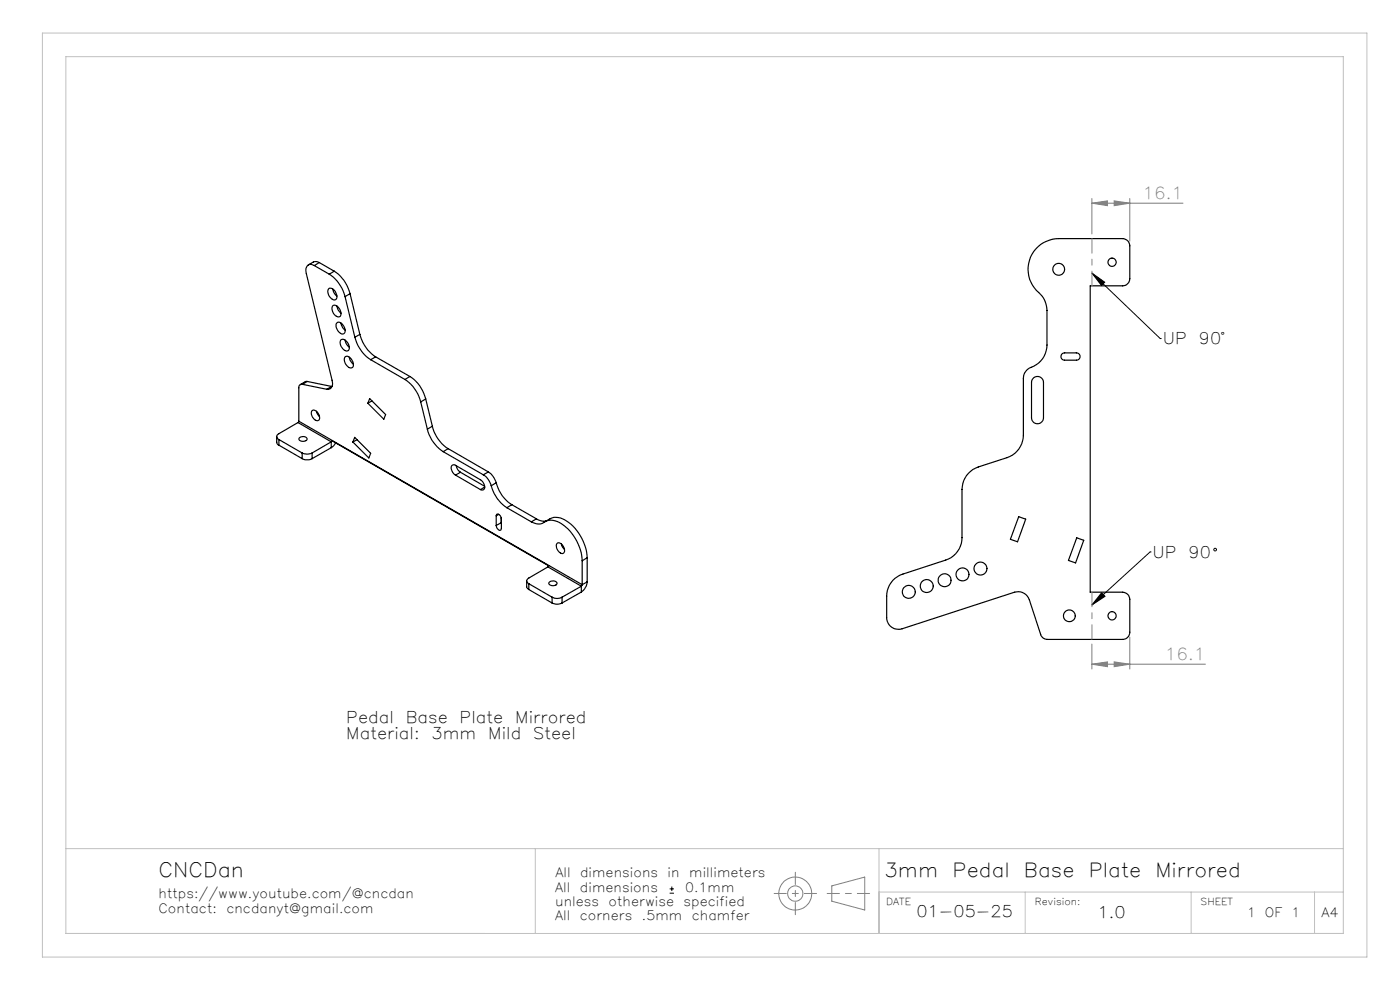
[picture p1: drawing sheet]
<svg xmlns="http://www.w3.org/2000/svg" width="297mm" height="210mm" viewBox="0 0 297 210" stroke-linecap="round" stroke-linejoin="round" font-family="sans-serif">
<g fill="none" stroke="#000" stroke-width=".25">
<path d="M66.7 56.3a1.13 1.13 0 0 0-1.4 0 1.13 1.13 0 0 0-.4 1.3l5.5 23.1a1.26 1.26 0 0 1-1.1 1.9M66.7 56.3l3.1 1.9M67.7 55.7l-.6-.2h-.5l-1.2 .7M67.7 55.7l-1 .6M67.7 55.7l3.2 1.8M69.8 58.2a8.2 8.2 0 0 1 3.4 4.7M70.9 57.5a7.8 7.8 0 0 1 3.4 4.8M70.9 57.5l-1.1 .7M220.2 52.3a6.8 6.8 0 0 1 4.4-1.7h13.6a1.57 1.57 0 0 1 1.5 1.5v7a1.57 1.57 0 0 1-1.5 1.5h-6.9v65h6.9a1.57 1.57 0 0 1 1.5 1.5v7a1.57 1.57 0 0 1-1.5 1.5h-16a1.43 1.43 0 0 1-1.4-1l-2.4-7.4a2.54 2.54 0 0 0-3.2-1.6l-23.8 7.8a2.51 2.51 0 0 1-3.3-2.4v-4.5a4.9 4.9 0 0 1 3.5-4.7l9-3a5 5 0 0 0 3.5-4.8v-10.2a5 5 0 0 1 3.4-4.7l6.1-2a5 5 0 0 0 3.5-4.8v-12a2.72 2.72 0 0 1 2.2-2.6 5 5 0 0 0 2.8-4.5v-7.3a5.3 5.3 0 0 0-2.2-4.3 6.5 6.5 0 0 1 .3-9.3zM69.7 61.2a1.54 1.54 0 0 1 1.7 2.2l-.1 .1a1.53 1.53 0 0 1-1.8-1.7zM70.6 61.3l.2 .7 .7 .8M70.6 64.8a1.5 1.5 0 0 1 1.8 1.8 .65 .65 0 0 1-.5 .6 .65 .65 0 0 1-.7-.3 1.77 1.77 0 0 1-.6-2.1z"/>
<path d="M71.5 64.9l.3 1 .6 .5M71.5 68.5a1.17 1.17 0 0 1 1.5 .8 .85 .85 0 0 1 .3 1 .85 .85 0 0 1-.8 .5 2.04 2.04 0 0 1-1.1-2.2zM72.4 72.1a1.54 1.54 0 0 1 1.7 1.7 .65 .65 0 0 1-.4 .6 .65 .65 0 0 1-.8-.2 1.72 1.72 0 0 1-.5-2.1zM72.4 68.5l.3 1 .5 .6M73.2 62.9l2.1 8.6M73.2 75.7a1.5 1.5 0 0 1 1.8 1.7 .7 .7 0 0 1-.6 .7 .7 .7 0 0 1-.8-.5 1.56 1.56 0 0 1-.4-1.9zM73.2 72.1l.2 .7 .7 .9M74.1 75.8l.2 .7 .7 .7M74.3 62.3l-1.1 .6M74.3 62.3l2 8.6M75.3 71.5a8.2 8.2 0 0 0 3.3 4.8M76.3 70.9a8.2 8.2 0 0 0 3.4 4.8"/>
<path d="M76.3 70.9l-1 .6M78.6 76.3l7.3 4.2M79.7 75.7l-1.1 .6M79.7 75.7l7.3 4.2M87 79.9a7.8 7.8 0 0 1 3.3 4.7M87 79.9l-1.1 .6M225.4 75l.4-.1h2.6a.78 .78 0 0 1 .7 .7 .78 .78 0 0 1-.7 .8h-2.6a.78 .78 0 0 1-.7-.5 .78 .78 0 0 1 .3-.9zM58.7 92.6v1.4l.5 .4M59.2 94.4l4.9 2.9M59.2 93.2l4.9 2.9M59.2 93.2v1.2M63.2 89.6l-4 2.4a.64 .64 0 0 0-.5 .6 .64 .64 0 0 0 .5 .6"/>
<path d="M63.2 89.6l7.1 4.1M63.4 89.4l-.2 .2M63.4 89.4l60.1 34.6M63.5 92.9a.95 .95 0 0 1 1.6 .3 1.09 1.09 0 0 1-1.7 0zM64.1 96.1a2.39 2.39 0 0 0 2.1 0M64.1 97.3a2.39 2.39 0 0 0 2.1 0M64.1 96.1v1.2M64.1 81.5a.63 .63 0 0 0-.7 .8v7.1M64.1 81.5l5.2 1.1M65.2 80.9l-.4 .1-1.1 .6M65.2 80.9l-1.1 .6M65.2 80.9l5.2 1.1"/>
<path d="M66.1 87.2a.96 .96 0 0 1 1.5 .6 .78 .78 0 0 1 .3 .9 .78 .78 0 0 1-.8 .5 1.68 1.68 0 0 1-1-2zM66.2 96.1v1.2M67.1 87.2l.7 1.2M70.3 93.7l.1-.2 46 26.5-.2 .3M70.3 93.7l-4.1 2.4M70.3 93.7v1.3M70.3 95l-4.1 2.3M70.4 82l-1.1 .6M70.4 82h.1M71.2 93.9l-.4 .6-.5 .5M75.2 92.8l3.4 3.4-.4 .9-3.3-3.3zM75.7 93.3l-.8 .5"/>
<path d="M78.4 84.6l3.4 3.3-.4 1-3.4-3.4zM78.9 85l-.9 .5M85.9 80.5a8.2 8.2 0 0 1 3.4 4.8M89.3 85.3l1.4 5.7M90.3 84.6l-1 .7M90.3 84.6l1.4 5.8M90.7 91a8 8 0 0 0 3.3 4.8M91.7 90.4a7.8 7.8 0 0 0 3.4 4.8M91.7 90.4l-1 .6M94 95.8l8.5 4.9M95.1 95.2l-1.1 .6M95.1 95.2l8.5 4.9"/>
<path d="M96.8 98.8l.3 .8 .6 .6M219.1 80.3a1.27 1.27 0 0 1 1.5-.4 1.27 1.27 0 0 1 .8 1.2v7.5a1.27 1.27 0 0 1-1.3 1.3 1.27 1.27 0 0 1-1.3-1.3v-7.5zM96.6 100.8a1.46 1.46 0 0 1-.6-2.2l.6 .1 5.3 3.1a1.46 1.46 0 0 1 .6 2.1l-.6-.1M96.6 100.8l5.3 3M97.7 100.2l-1.1 .6M97.7 100.2l5.1 2.9M102.5 100.7a4 4 0 0 1 1.7 2.3M102.8 103.3l-.9 .5M103.6 100.1a4.2 4.2 0 0 1 1.7 2.3M103.6 100.1l-1.1 .6M104.2 103a7.8 7.8 0 0 0 3.3 4.7M105.3 109.4v-.2a.63 .63 0 0 1 .7 0 .63 .63 0 0 1 .3 .6l.1 .3"/>
<path d="M105.3 102.4a7.5 7.5 0 0 0 3.3 4.7M105.3 109.4v2.1M105.3 102.4l-1.1 .6M105.8 109.1l-.5 .3M106.3 109.8v2.5a.63 .63 0 0 1-.7 0 .63 .63 0 0 1-.3-.6v-.2M106.4 111.1l-.1-.2-1 .6M107.5 107.7l5.2 3M108.6 107.1l-1.1 .6M108.6 107.1l5.2 3M112.7 110.7a2.51 2.51 0 0 0 3-.1 4.1 4.1 0 0 1 4.4 1.2 10.3 10.3 0 0 1 3.4 7.1M113.8 110.1l1.1 .4 1.1-.1M113.8 110.1l-1.1 .6"/>
<path d="M115.6 110.7l1.1-.7a3.7 3.7 0 0 1 3.9 .8 10.4 10.4 0 0 1 4 7.5M118.1 115.3a.93 .93 0 0 1 1.4 .6 .86 .86 0 0 1-.2 1.5 1.66 1.66 0 0 1-1.2-2.1zM119.1 115.4l.3 .7 .4 .4M123.5 118.9v5.1M124.6 118.3l-1.1 .6M124.6 118.3v5.1M216.1 109.6l1.5 .5-1.7 4.8-1.6-.5zM228.4 114.1l1.5 .5-1.7 4.8-1.5-.5zM111.7 123.2l.1 1.4 .4 .5M112.2 123.8l4.9 2.9M112.2 123.8v1.3M112.2 125.1l4.9 2.8"/>
<path d="M116.2 120.3l-4 2.3a.62 .62 0 0 0-.5 .6 .62 .62 0 0 0 .5 .6M116.2 120.3l7.1 4M116.5 123.5a.95 .95 0 0 1 1.6 .4 1.09 1.09 0 0 1-1.7-.1zM117.1 126.7a2.13 2.13 0 0 0 2.1 0M117.1 127.9a2.39 2.39 0 0 0 2.1 0M117.1 126.7v1.2M119.2 126.7v1.2M123.3 124.3l-4.1 2.4M123.3 124.3v1.3M123.3 125.6l-4.1 2.3M123.5 124l-.2 .3M124.6 123.4a3.1 3.1 0 0 1-1.3 2.2"/>
<path d="M124.6 123.4l-1.1 .6"/>
<circle cx="224.6" cy="57.1" r="1.26"/>
<circle cx="235.9" cy="55.6" r=".87"/>
<circle cx="192.8" cy="125.6" r="1.37"/>
<circle cx="196.6" cy="124.3" r="1.38"/>
<circle cx="200.4" cy="123.1" r="1.36"/>
<circle cx="204.2" cy="121.9" r="1.37"/>
<circle cx="208" cy="120.6" r="1.37"/>
<circle cx="226.9" cy="130.6" r="1.25"/>
<circle cx="235.9" cy="130.6" r=".87"/>
</g>
<g fill="none" stroke="#000" stroke-width=".21">
<path d="M231.6 57.9l2.8 2-.7 .7zM231.6 57.9l14.5 13.9M246.1 71.8h.1M244 117.1h.1M244 117.1l-12.4 11.2M233.7 125.7l.7 .8-2.8 1.8zM142.1 189.5h.9M142.1 188.6h.9M142.5 188.1v.9"/>
<circle cx="257.8" cy="116.6" r=".3"/>
</g>
<g fill="none" stroke="#808080" stroke-width=".21">
<path d="M231.6 43.1l3.3-.5v1zM231.6 42.1v7.5M231.6 43.1h19.4M236.4 42.6l3.3 .5-3.3 .5zM239.7 42.1v9M231.6 136.6v5.3M239.7 135.1v6.8M231.6 140.9l3.3-.5v1zM231.6 140.9h24.1M236.4 140.4l3.3 .5-3.3 .5zM176.5 187.9l6.9-1.9v7l-6.9-1.8z"/>
<circle cx="168.7" cy="189.5" r="3.5"/>
<circle cx="168.7" cy="189.5" r="1.62"/>
</g>
<path d="M231.6 50.6v10M231.6 125.6v10" fill="none" stroke="#808080" stroke-width=".21" stroke-dasharray="15.2 1.3 1.3 1.3" stroke-dashoffset="12.1"/>
<path d="M164.2 189.5h9M168.7 194v-9M175.5 189.5h9" fill="none" stroke="#808080" stroke-width=".21" stroke-dasharray="6.3 1.3 1.3 1.3" stroke-dashoffset="3.8"/>
<path d="M9 7h281v196h-281zM14 12h271v186h-271zM14 180h271M113.6 180v18M186.5 180v18M186.5 189.2h98.5M217.5 189.2v8.8M252.7 189.2v8.8M278.9 189.2v8.8" fill="none" stroke="#c0c0c0" stroke-width=".21"/>
<path d="M231.6 57.9l2.8 2-.7 .7zM233.7 125.7l.7 .8-2.8 1.8z" fill="#000"/>
<path d="M231.6 43.1l3.3-.5v1zM236.4 42.6l3.3 .5-3.3 .5zM231.6 140.9l3.3-.5v1zM236.4 140.4l3.3 .5-3.3 .5z" fill="#808080"/>
<text font-size="4.2" x="33.6" y="186">CNCDan</text>
<g font-size="4.1">
<text x="187.6" y="186">3mm</text>
<text x="202.1" y="186">Pedal</text>
<text x="217.2" y="186">Base</text>
<text x="231" y="186">Plate</text>
<text x="245.1" y="186">Mirrored</text>
</g>
<g font-size="3.5" fill="#808080">
<text x="242.4" y="42.2">16.1</text>
<text x="247.1" y="139.9">16.1</text>
</g>
<g font-size="3.4">
<text x="246.7" y="73.1">UP</text>
<text x="254.3" y="73.1">90°</text>
<text x="244.5" y="118.3">UP</text>
<text x="252.1" y="118.3">90</text>
<text x="73.5" y="153.3">Pedal</text>
<text x="86.1" y="153.3">Base</text>
<text x="97.5" y="153.3">Plate</text>
<text x="109.3" y="153.3">Mirrored</text>
<text x="73.5" y="156.8">Material:</text>
<text x="91.5" y="156.8">3mm</text>
<text x="103.6" y="156.8">Mild</text>
<text x="113.1" y="156.8">Steel</text>
<text x="194.4" y="194.6">01-05-25</text>
<text x="232.8" y="194.7">1.0</text>
</g>
<g font-size="2.7">
<text x="117.8" y="186">All</text>
<text x="123.1" y="186">dimensions</text>
<text x="141.6" y="186">in</text>
<text x="146.2" y="186">millimeters</text>
<text x="33.6" y="190.6">https://www.youtube.com/@cncdan</text>
<text x="117.8" y="189.2">All</text>
<text x="123" y="189.2">dimensions</text>
<text x="145.3" y="189.2">0.1mm</text>
<text x="33.6" y="193.6">Contact:</text>
<text x="48" y="193.6">cncdanyt@gmail.com</text>
<text x="117.8" y="192.2">unless</text>
<text x="117.8" y="195.2">All</text>
<text x="123" y="195.2">corners</text>
<text x="129.1" y="192.2">otherwise</text>
<text x="136.2" y="195.2">.5mm</text>
<text x="145" y="192.2">specified</text>
<text x="146.8" y="195.2">chamfer</text>
<text x="264.6" y="194.5">1</text>
<text x="268.4" y="194.5">OF</text>
<text x="273.9" y="194.5">1</text>
<text x="280.3" y="194.5">A4</text>
</g>
<g font-size="2">
<text x="188" y="192">DATE</text>
<text x="219.5" y="192">Revision:</text>
<text x="254.7" y="192">SHEET</text>
</g>
</svg>
